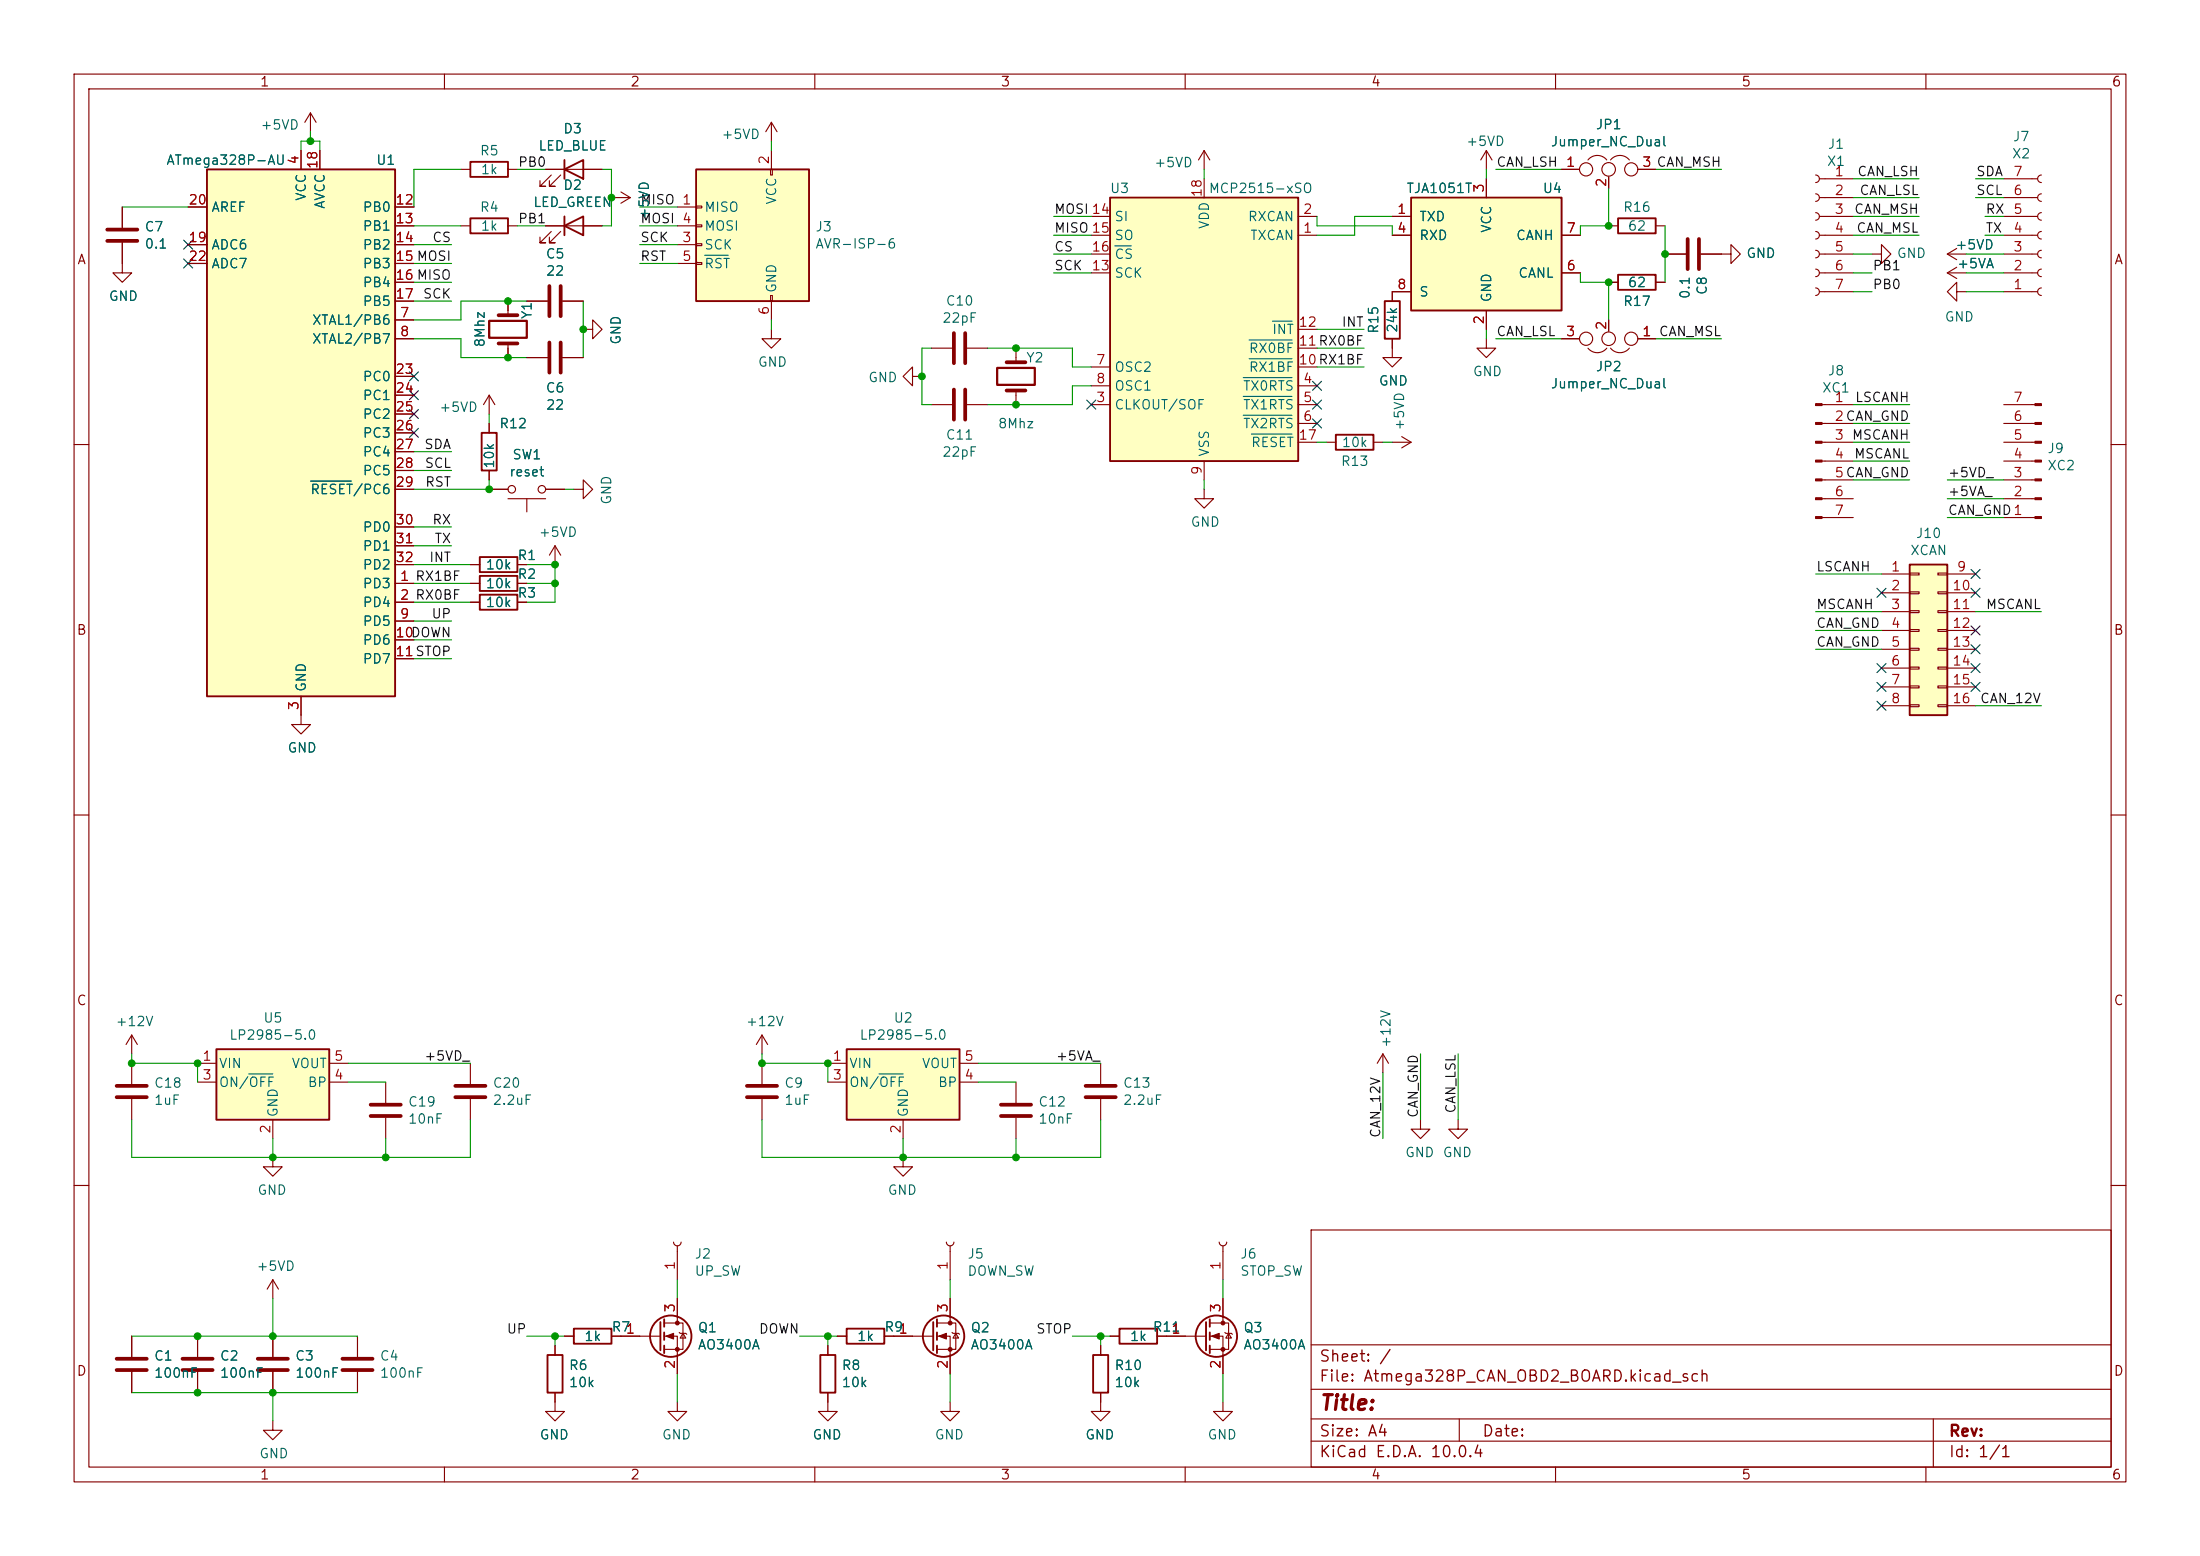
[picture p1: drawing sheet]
EESchema Schematic File Version 4
EELAYER 30 0
EELAYER END
$Descr A4 11693 8268
encoding utf-8
Sheet 1 1
Title ""
Date ""
Rev ""
Comp ""
Comment1 ""
Comment2 ""
Comment3 ""
Comment4 ""
$EndDescr
$Comp
L Device:LED D2
U 1 1
P 3050 1200
F 0 "D2" H 3043 1417 50  0000 C CNN
F 1 "LED_GREEN" H 3043 1326 50  0000 C CNN
F 2 "LED_SMD:LED_1206_3216Metric_Pad1.42x1.75mm_HandSolder" H 3050 1200 50  0001 C CNN
F 3 "~" H 3050 1200 50  0001 C CNN
	1    3050 1200
	1    0    0    -1  
$EndComp
$Comp
L Device:R R5
U 1 1
P 2600 900
F 0 "R5" V 2500 900 50  0000 C CNN
F 1 "1k" V 2600 900 50  0000 C CNN
F 2 "Resistor_SMD:R_1206_3216Metric_Pad1.30x1.75mm_HandSolder" V 2530 900 50  0001 C CNN
F 3 "~" H 2600 900 50  0001 C CNN
	1    2600 900 
	0    1    1    0   
$EndComp
$Comp
L Device:LED D3
U 1 1
P 3050 900
F 0 "D3" H 3043 1117 50  0000 C CNN
F 1 "LED_BLUE" H 3043 1026 50  0000 C CNN
F 2 "LED_SMD:LED_1206_3216Metric_Pad1.42x1.75mm_HandSolder" H 3050 900 50  0001 C CNN
F 3 "~" H 3050 900 50  0001 C CNN
	1    3050 900 
	1    0    0    -1  
$EndComp
$Comp
L Device:Crystal Y1
U 1 1
P 2700 1750
F 0 "Y1" H 2800 1650 50  0000 C CNN
F 1 "8Mhz" H 2700 1900 50  0000 C CNN
F 2 "Crystal:Crystal_SMD_5032-2Pin_5.0x3.2mm_HandSoldering" H 2700 1750 50  0001 C CNN
F 3 "~" H 2700 1750 50  0001 C CNN
	1    2700 1750
	0    -1   -1   0   
$EndComp
$Comp
L Regulator_Linear:LP2985-5.0 U5
U 1 1
P 1450 5750
F 0 "U5" H 1450 6092 50  0000 C CNN
F 1 "LP2985-5.0" H 1450 6001 50  0000 C CNN
F 2 "Package_TO_SOT_SMD:SOT-23-5" H 1450 6075 50  0001 C CNN
F 3 "http://www.ti.com/lit/ds/symlink/lp2985.pdf" H 1450 5750 50  0001 C CNN
	1    1450 5750
	1    0    0    -1  
$EndComp
$Comp
L Device:C C20
U 1 1
P 2500 5800
F 0 "C20" H 2615 5846 50  0000 L CNN
F 1 "2.2uF" H 2615 5755 50  0000 L CNN
F 2 "Capacitor_SMD:C_1206_3216Metric_Pad1.33x1.80mm_HandSolder" H 2538 5650 50  0001 C CNN
F 3 "~" H 2500 5800 50  0001 C CNN
	1    2500 5800
	1    0    0    -1  
$EndComp
Wire Wire Line
	1450 6050 1450 6150
Connection ~ 1450 6150
$Comp
L Device:C C18
U 1 1
P 700 5800
F 0 "C18" H 815 5846 50  0000 L CNN
F 1 "1uF" H 815 5755 50  0000 L CNN
F 2 "Capacitor_SMD:C_1206_3216Metric_Pad1.33x1.80mm_HandSolder" H 738 5650 50  0001 C CNN
F 3 "~" H 700 5800 50  0001 C CNN
	1    700  5800
	1    0    0    -1  
$EndComp
Wire Wire Line
	700  5600 700  5650
Wire Wire Line
	700  5650 1050 5650
Connection ~ 700  5650
Wire Wire Line
	700  5950 700  6150
Wire Wire Line
	700  6150 1450 6150
Wire Wire Line
	1050 5750 1050 5650
Connection ~ 1050 5650
$Comp
L Device:C C19
U 1 1
P 2050 5900
F 0 "C19" H 2165 5946 50  0000 L CNN
F 1 "10nF" H 2165 5855 50  0000 L CNN
F 2 "Capacitor_SMD:C_1206_3216Metric_Pad1.33x1.80mm_HandSolder" H 2088 5750 50  0001 C CNN
F 3 "~" H 2050 5900 50  0001 C CNN
	1    2050 5900
	1    0    0    -1  
$EndComp
Wire Wire Line
	1850 5650 2500 5650
Wire Wire Line
	1850 5750 2050 5750
Wire Wire Line
	1450 6150 2050 6150
Wire Wire Line
	2050 6150 2050 6050
Wire Wire Line
	2500 5950 2500 6150
Wire Wire Line
	2500 6150 2050 6150
Connection ~ 2050 6150
$Comp
L Interface_CAN_LIN:MCP2515-xSO U3
U 1 1
P 6400 1750
F 0 "U3" H 5950 2500 50  0000 C CNN
F 1 "MCP2515-xSO" H 6700 2500 50  0000 C CNN
F 2 "Package_SO:SOIC-18W_7.5x11.6mm_P1.27mm" H 6400 850 50  0001 C CIN
F 3 "http://ww1.microchip.com/downloads/en/DeviceDoc/21801e.pdf" H 6500 950 50  0001 C CNN
	1    6400 1750
	1    0    0    -1  
$EndComp
Wire Wire Line
	1900 7100 1450 7100
Wire Wire Line
	1450 7400 1900 7400
Connection ~ 1450 7400
Wire Wire Line
	1450 7400 1450 7550
Connection ~ 1050 7400
Wire Wire Line
	1050 7400 1450 7400
Wire Wire Line
	700  7400 1050 7400
Connection ~ 1050 7100
Wire Wire Line
	1050 7100 700  7100
Connection ~ 1450 7100
Wire Wire Line
	1450 7100 1050 7100
$Comp
L Device:C C4
U 1 1
P 1900 7250
F 0 "C4" H 2015 7296 50  0000 L CNN
F 1 "100nF" H 2015 7205 50  0000 L CNN
F 2 "Capacitor_SMD:C_1206_3216Metric_Pad1.33x1.80mm_HandSolder" H 1938 7100 50  0001 C CNN
F 3 "~" H 1900 7250 50  0001 C CNN
	1    1900 7250
	1    0    0    -1  
$EndComp
$Comp
L Device:C C3
U 1 1
P 1450 7250
F 0 "C3" H 1565 7296 50  0000 L CNN
F 1 "100nF" H 1565 7205 50  0000 L CNN
F 2 "Capacitor_SMD:C_1206_3216Metric_Pad1.33x1.80mm_HandSolder" H 1488 7100 50  0001 C CNN
F 3 "~" H 1450 7250 50  0001 C CNN
	1    1450 7250
	1    0    0    -1  
$EndComp
$Comp
L Device:C C2
U 1 1
P 1050 7250
F 0 "C2" H 1165 7296 50  0000 L CNN
F 1 "100nF" H 1165 7205 50  0000 L CNN
F 2 "Capacitor_SMD:C_1206_3216Metric_Pad1.33x1.80mm_HandSolder" H 1088 7100 50  0001 C CNN
F 3 "~" H 1050 7250 50  0001 C CNN
	1    1050 7250
	1    0    0    -1  
$EndComp
$Comp
L Device:C C1
U 1 1
P 700 7250
F 0 "C1" H 815 7296 50  0000 L CNN
F 1 "100nF" H 815 7205 50  0000 L CNN
F 2 "Capacitor_SMD:C_1206_3216Metric_Pad1.33x1.80mm_HandSolder" H 738 7100 50  0001 C CNN
F 3 "~" H 700 7250 50  0001 C CNN
	1    700  7250
	1    0    0    -1  
$EndComp
Wire Wire Line
	1450 6900 1450 7100
$Comp
L power:GND #PWR0102
U 1 1
P 1450 7550
F 0 "#PWR0102" H 1450 7300 50  0001 C CNN
F 1 "GND" H 1455 7377 50  0000 C CNN
F 2 "" H 1450 7550 50  0001 C CNN
F 3 "" H 1450 7550 50  0001 C CNN
	1    1450 7550
	1    0    0    -1  
$EndComp
Wire Wire Line
	10000 3050 9650 3050
Text Label 9650 3050 0    50   ~ 0
LSCANH
Wire Wire Line
	10000 3250 9650 3250
Text Label 9650 3250 0    50   ~ 0
MSCANH
Text Label 9650 3350 0    50   ~ 0
CAN_GND
Text Label 9650 3450 0    50   ~ 0
CAN_GND
Text Label 10850 3250 2    50   ~ 0
MSCANL
Text Label 10850 3750 2    50   ~ 0
CAN_12V
$Comp
L Connector_Generic:Conn_02x08_Top_Bottom J10
U 1 1
P 10200 3350
F 0 "J10" H 10250 3867 50  0000 C CNN
F 1 "XCAN" H 10250 3776 50  0000 C CNN
F 2 "Connectors:OBDII" H 10200 3350 50  0001 C CNN
F 3 "~" H 10200 3350 50  0001 C CNN
	1    10200 3350
	1    0    0    -1  
$EndComp
Wire Wire Line
	9650 3350 10000 3350
Wire Wire Line
	9650 3450 10000 3450
Wire Wire Line
	10850 3250 10500 3250
Wire Wire Line
	10850 3750 10500 3750
NoConn ~ 10500 3150
NoConn ~ 10500 3050
NoConn ~ 10000 3150
NoConn ~ 10000 3550
NoConn ~ 10000 3650
NoConn ~ 10000 3750
NoConn ~ 10500 3650
NoConn ~ 10500 3550
NoConn ~ 10500 3450
NoConn ~ 10500 3350
$Comp
L Device:Jumper_NC_Dual JP1
U 1 1
P 8550 900
F 0 "JP1" H 8550 1139 50  0000 C CNN
F 1 "Jumper_NC_Dual" H 8550 1048 50  0000 C CNN
F 2 "Jumper:SolderJumper-3_P2.0mm_Open_TrianglePad1.0x1.5mm_NumberLabels" H 8550 900 50  0001 C CNN
F 3 "~" H 8550 900 50  0001 C CNN
	1    8550 900 
	1    0    0    -1  
$EndComp
Text Label 7950 900  0    50   ~ 0
CAN_LSH
Wire Wire Line
	7950 900  8300 900 
Text Label 9150 900  2    50   ~ 0
CAN_MSH
Wire Wire Line
	9150 900  8800 900 
Wire Wire Line
	7950 1800 8300 1800
Text Label 9150 1800 2    50   ~ 0
CAN_MSL
Wire Wire Line
	9150 1800 8800 1800
$Comp
L Device:Jumper_NC_Dual JP2
U 1 1
P 8550 1800
F 0 "JP2" H 8550 1947 50  0000 C CNN
F 1 "Jumper_NC_Dual" H 8550 2038 50  0000 C CNN
F 2 "Jumper:SolderJumper-3_P2.0mm_Open_TrianglePad1.0x1.5mm_NumberLabels" H 8550 1800 50  0001 C CNN
F 3 "~" H 8550 1800 50  0001 C CNN
	1    8550 1800
	-1   0    0    1   
$EndComp
Text Label 7950 1800 0    50   ~ 0
CAN_LSL
Wire Wire Line
	5700 2150 5700 2050
Wire Wire Line
	5700 2050 5800 2050
$Comp
L Device:C C11
U 1 1
P 5100 2150
F 0 "C11" V 4940 2150 50  0000 C CNN
F 1 "22pF" V 4849 2150 50  0000 C CNN
F 2 "Capacitor_SMD:C_0805_2012Metric_Pad1.18x1.45mm_HandSolder" H 5138 2000 50  0001 C CNN
F 3 "~" H 5100 2150 50  0001 C CNN
	1    5100 2150
	0    -1   -1   0   
$EndComp
$Comp
L Device:C C10
U 1 1
P 5100 1850
F 0 "C10" V 5352 1850 50  0000 C CNN
F 1 "22pF" V 5261 1850 50  0000 C CNN
F 2 "Capacitor_SMD:C_0805_2012Metric_Pad1.18x1.45mm_HandSolder" H 5138 1700 50  0001 C CNN
F 3 "~" H 5100 1850 50  0001 C CNN
	1    5100 1850
	0    -1   -1   0   
$EndComp
$Comp
L power:GND #PWR0103
U 1 1
P 4900 2000
F 0 "#PWR0103" H 4900 1750 50  0001 C CNN
F 1 "GND" V 4905 1872 50  0000 R CNN
F 2 "" H 4900 2000 50  0001 C CNN
F 3 "" H 4900 2000 50  0001 C CNN
	1    4900 2000
	0    1    1    0   
$EndComp
Wire Wire Line
	4950 1850 4900 1850
Wire Wire Line
	4900 1850 4900 2000
Wire Wire Line
	4900 2000 4900 2150
Wire Wire Line
	4900 2150 4950 2150
Connection ~ 4900 2000
Wire Wire Line
	7400 1150 7200 1150
Wire Wire Line
	7200 1150 7200 1250
Wire Wire Line
	7200 1250 7000 1250
Wire Wire Line
	7400 1250 7400 1200
Wire Wire Line
	7400 1200 7000 1200
Wire Wire Line
	7000 1200 7000 1150
$Comp
L power:GND #PWR0104
U 1 1
P 7900 1800
F 0 "#PWR0104" H 7900 1550 50  0001 C CNN
F 1 "GND" H 7905 1627 50  0000 C CNN
F 2 "" H 7900 1800 50  0001 C CNN
F 3 "" H 7900 1800 50  0001 C CNN
	1    7900 1800
	1    0    0    -1  
$EndComp
Wire Wire Line
	7900 1750 7900 1800
$Comp
L power:GND #PWR0105
U 1 1
P 7400 1850
F 0 "#PWR0105" H 7400 1600 50  0001 C CNN
F 1 "GND" H 7405 1677 50  0000 C CNN
F 2 "" H 7400 1850 50  0001 C CNN
F 3 "" H 7400 1850 50  0001 C CNN
	1    7400 1850
	1    0    0    -1  
$EndComp
$Comp
L power:GND #PWR0106
U 1 1
P 6400 2600
F 0 "#PWR0106" H 6400 2350 50  0001 C CNN
F 1 "GND" H 6405 2427 50  0000 C CNN
F 2 "" H 6400 2600 50  0001 C CNN
F 3 "" H 6400 2600 50  0001 C CNN
	1    6400 2600
	1    0    0    -1  
$EndComp
Wire Wire Line
	6400 2550 6400 2600
$Comp
L Device:R R13
U 1 1
P 7200 2350
F 0 "R13" V 7300 2350 50  0000 C CNN
F 1 "10k" V 7200 2350 50  0000 C CNN
F 2 "Resistor_SMD:R_1206_3216Metric_Pad1.30x1.75mm_HandSolder" V 7130 2350 50  0001 C CNN
F 3 "~" H 7200 2350 50  0001 C CNN
	1    7200 2350
	0    1    1    0   
$EndComp
Wire Wire Line
	7000 2350 7050 2350
Wire Wire Line
	7400 2350 7350 2350
Wire Wire Line
	6400 900  6400 950 
Text Label 7250 1750 2    50   ~ 0
INT
Wire Wire Line
	7250 1750 7000 1750
Text Label 7250 1850 2    50   ~ 0
RX0BF
Wire Wire Line
	7250 1850 7000 1850
Text Label 7250 1950 2    50   ~ 0
RX1BF
Wire Wire Line
	7250 1950 7000 1950
NoConn ~ 7000 2050
NoConn ~ 7000 2150
NoConn ~ 7000 2250
NoConn ~ 5800 2150
Text Label 5600 1350 0    50   ~ 0
CS
Text Label 5600 1250 0    50   ~ 0
MISO
Text Label 2400 1400 2    50   ~ 0
MOSI
Text Label 5600 1450 0    50   ~ 0
SCK
Wire Wire Line
	5600 1150 5800 1150
Wire Wire Line
	5600 1250 5800 1250
Wire Wire Line
	5600 1350 5800 1350
Wire Wire Line
	5600 1450 5800 1450
$Comp
L Device:C C5
U 1 1
P 2950 1600
F 0 "C5" V 2698 1600 50  0000 C CNN
F 1 "22" V 2789 1600 50  0000 C CNN
F 2 "Capacitor_SMD:C_0805_2012Metric_Pad1.18x1.45mm_HandSolder" H 2988 1450 50  0001 C CNN
F 3 "~" H 2950 1600 50  0001 C CNN
	1    2950 1600
	0    -1   1    0   
$EndComp
$Comp
L Device:C C6
U 1 1
P 2950 1900
F 0 "C6" V 3110 1900 50  0000 C CNN
F 1 "22" V 3201 1900 50  0000 C CNN
F 2 "Capacitor_SMD:C_0805_2012Metric_Pad1.18x1.45mm_HandSolder" H 2988 1750 50  0001 C CNN
F 3 "~" H 2950 1900 50  0001 C CNN
	1    2950 1900
	0    -1   1    0   
$EndComp
Wire Wire Line
	3100 1600 3100 1750
$Comp
L power:GND #PWR011
U 1 1
P 3100 1750
F 0 "#PWR011" H 3100 1500 50  0001 C CNN
F 1 "GND" H 3105 1577 50  0000 C CNN
F 2 "" H 3100 1750 50  0001 C CNN
F 3 "" H 3100 1750 50  0001 C CNN
	1    3100 1750
	0    -1   1    0   
$EndComp
Connection ~ 3100 1750
Wire Wire Line
	3100 1750 3100 1900
$Comp
L Switch:SW_Push SW1
U 1 1
P 2800 2600
F 0 "SW1" H 2800 2415 50  0000 C CNN
F 1 "reset" H 2800 2506 50  0000 C CNN
F 2 "Button_Switch_SMD:SW_SPST_B3U-1000P" H 2800 2800 50  0001 C CNN
F 3 "" H 2800 2800 50  0001 C CNN
	1    2800 2600
	1    0    0    1   
$EndComp
$Comp
L power:GND #PWR010
U 1 1
P 3050 2600
F 0 "#PWR010" H 3050 2350 50  0001 C CNN
F 1 "GND" H 3055 2427 50  0000 C CNN
F 2 "" H 3050 2600 50  0001 C CNN
F 3 "" H 3050 2600 50  0001 C CNN
	1    3050 2600
	0    -1   1    0   
$EndComp
Wire Wire Line
	2600 2550 2600 2600
$Comp
L Device:R R12
U 1 1
P 2600 2400
F 0 "R12" H 2550 2550 50  0000 R CNN
F 1 "10k" V 2600 2450 50  0000 R CNN
F 2 "Resistor_SMD:R_1206_3216Metric_Pad1.30x1.75mm_HandSolder" V 2530 2400 50  0001 C CNN
F 3 "~" H 2600 2400 50  0001 C CNN
	1    2600 2400
	-1   0    0    -1  
$EndComp
Wire Wire Line
	3000 2600 3050 2600
Wire Wire Line
	2600 2200 2600 2250
$Comp
L Device:C C7
U 1 1
P 650 1250
F 0 "C7" H 765 1296 50  0000 L CNN
F 1 "0.1" H 765 1205 50  0000 L CNN
F 2 "Capacitor_SMD:C_1206_3216Metric_Pad1.33x1.80mm_HandSolder" H 688 1100 50  0001 C CNN
F 3 "~" H 650 1250 50  0001 C CNN
	1    650  1250
	1    0    0    -1  
$EndComp
Wire Wire Line
	650  1100 1000 1100
$Comp
L power:GND #PWR012
U 1 1
P 650 1400
F 0 "#PWR012" H 650 1150 50  0001 C CNN
F 1 "GND" H 655 1227 50  0000 C CNN
F 2 "" H 650 1400 50  0001 C CNN
F 3 "" H 650 1400 50  0001 C CNN
	1    650  1400
	1    0    0    -1  
$EndComp
Text Label 2400 2600 2    50   ~ 0
RST
Connection ~ 2600 2600
Text Label 2400 2800 2    50   ~ 0
RX
Text Label 2400 2900 2    50   ~ 0
TX
Text Label 2400 2400 2    50   ~ 0
SDA
Text Label 2400 2500 2    50   ~ 0
SCL
Wire Wire Line
	2400 1400 2200 1400
Text Label 5600 1150 0    50   ~ 0
MOSI
Text Label 2400 1500 2    50   ~ 0
MISO
Wire Wire Line
	2400 1500 2200 1500
Text Label 2400 1600 2    50   ~ 0
SCK
Wire Wire Line
	2400 1600 2200 1600
Text Label 2400 3000 2    50   ~ 0
INT
Wire Wire Line
	2400 2900 2200 2900
Wire Wire Line
	2400 2800 2200 2800
Wire Wire Line
	2400 2500 2200 2500
Wire Wire Line
	2400 2400 2200 2400
$Comp
L Connector:AVR-ISP-6 J3
U 1 1
P 4000 1300
F 0 "J3" H 3670 1396 50  0000 R CNN
F 1 "AVR-ISP-6" H 3670 1305 50  0000 R CNN
F 2 "Connector_PinHeader_2.54mm:PinHeader_2x03_P2.54mm_Vertical" V 3750 1350 50  0001 C CNN
F 3 " ~" H 2725 750 50  0001 C CNN
	1    4000 1300
	-1   0    0    -1  
$EndComp
Wire Wire Line
	4100 750  4100 800 
$Comp
L power:GND #PWR0108
U 1 1
P 4100 1750
F 0 "#PWR0108" H 4100 1500 50  0001 C CNN
F 1 "GND" H 4105 1577 50  0000 C CNN
F 2 "" H 4100 1750 50  0001 C CNN
F 3 "" H 4100 1750 50  0001 C CNN
	1    4100 1750
	1    0    0    -1  
$EndComp
Wire Wire Line
	4100 1700 4100 1750
Text Label 3400 1200 0    50   ~ 0
MOSI
Wire Wire Line
	3400 1100 3600 1100
Text Label 3400 1100 0    50   ~ 0
MISO
Wire Wire Line
	3400 1200 3600 1200
Text Label 3400 1300 0    50   ~ 0
SCK
Wire Wire Line
	3400 1300 3600 1300
Text Label 3400 1400 0    50   ~ 0
RST
Wire Wire Line
	3400 1400 3600 1400
$Comp
L MCU_Microchip_ATmega:ATmega328P-AU U1
U 1 1
P 1600 2300
F 0 "U1" H 2050 3750 50  0000 C CNN
F 1 "ATmega328P-AU" H 1200 3750 50  0000 C CNN
F 2 "Package_QFP:TQFP-32_7x7mm_P0.8mm" H 1600 2300 50  0001 C CIN
F 3 "http://ww1.microchip.com/downloads/en/DeviceDoc/ATmega328_P%20AVR%20MCU%20with%20picoPower%20Technology%20Data%20Sheet%2040001984A.pdf" H 1600 2300 50  0001 C CNN
	1    1600 2300
	1    0    0    -1  
$EndComp
Wire Wire Line
	1700 750  1700 800 
Wire Wire Line
	1600 750  1600 800 
Text Label 2400 1300 2    50   ~ 0
CS
Wire Wire Line
	2400 1300 2200 1300
Wire Wire Line
	2700 1900 2800 1900
Wire Wire Line
	2700 1600 2800 1600
Wire Wire Line
	5250 2150 5400 2150
Wire Wire Line
	5250 1850 5400 1850
Wire Wire Line
	2700 1600 2450 1600
Wire Wire Line
	2450 1600 2450 1700
Wire Wire Line
	2450 1700 2200 1700
Connection ~ 2700 1600
Wire Wire Line
	2450 1800 2450 1900
Wire Wire Line
	2450 1900 2700 1900
Connection ~ 2700 1900
Wire Wire Line
	2200 1800 2450 1800
Text Label 2450 3200 2    50   ~ 0
RX0BF
Text Label 2450 3100 2    50   ~ 0
RX1BF
$Comp
L Device:R R2
U 1 1
P 2650 3100
F 0 "R2" V 2600 3250 50  0000 C CNN
F 1 "10k" V 2650 3100 50  0000 C CNN
F 2 "Resistor_SMD:R_1206_3216Metric_Pad1.30x1.75mm_HandSolder" V 2580 3100 50  0001 C CNN
F 3 "~" H 2650 3100 50  0001 C CNN
	1    2650 3100
	0    1    1    0   
$EndComp
$Comp
L Device:R R3
U 1 1
P 2650 3200
F 0 "R3" V 2600 3350 50  0000 C CNN
F 1 "10k" V 2650 3200 50  0000 C CNN
F 2 "Resistor_SMD:R_1206_3216Metric_Pad1.30x1.75mm_HandSolder" V 2580 3200 50  0001 C CNN
F 3 "~" H 2650 3200 50  0001 C CNN
	1    2650 3200
	0    1    1    0   
$EndComp
$Comp
L Device:R R1
U 1 1
P 2650 3000
F 0 "R1" V 2600 3150 50  0000 C CNN
F 1 "10k" V 2650 3000 50  0000 C CNN
F 2 "Resistor_SMD:R_1206_3216Metric_Pad1.30x1.75mm_HandSolder" V 2580 3000 50  0001 C CNN
F 3 "~" H 2650 3000 50  0001 C CNN
	1    2650 3000
	0    1    1    0   
$EndComp
$Comp
L Device:Crystal Y2
U 1 1
P 5400 2000
F 0 "Y2" V 5500 1900 50  0000 C CNN
F 1 "8Mhz" V 5150 2000 50  0000 C CNN
F 2 "Crystal:Crystal_SMD_5032-2Pin_5.0x3.2mm_HandSoldering" H 5400 2000 50  0001 C CNN
F 3 "~" H 5400 2000 50  0001 C CNN
	1    5400 2000
	0    -1   -1   0   
$EndComp
Connection ~ 5400 2150
Wire Wire Line
	5400 2150 5700 2150
Connection ~ 5400 1850
Wire Wire Line
	5400 1850 5700 1850
NoConn ~ 1000 1300
NoConn ~ 1000 1400
Text Label 2400 3300 2    50   ~ 0
UP
Text Label 2400 3400 2    50   ~ 0
DOWN
Wire Wire Line
	2400 3400 2200 3400
Wire Wire Line
	2400 3300 2200 3300
Wire Wire Line
	2200 3000 2500 3000
Wire Wire Line
	2200 3100 2500 3100
Wire Wire Line
	2200 3200 2500 3200
$Comp
L Transistor_FET:AO3400A Q1
U 1 1
P 3500 7100
F 0 "Q1" H 3705 7146 50  0000 L CNN
F 1 "AO3400A" H 3705 7055 50  0000 L CNN
F 2 "Package_TO_SOT_SMD:SOT-23" H 3700 7025 50  0001 L CIN
F 3 "http://www.aosmd.com/pdfs/datasheet/AO3400A.pdf" H 3500 7100 50  0001 L CNN
	1    3500 7100
	1    0    0    -1  
$EndComp
$Comp
L Device:R R7
U 1 1
P 3150 7100
F 0 "R7" V 3100 7250 50  0000 C CNN
F 1 "1k" V 3150 7100 50  0000 C CNN
F 2 "Resistor_SMD:R_1206_3216Metric_Pad1.30x1.75mm_HandSolder" V 3080 7100 50  0001 C CNN
F 3 "~" H 3150 7100 50  0001 C CNN
	1    3150 7100
	0    1    1    0   
$EndComp
$Comp
L power:GND #PWR0112
U 1 1
P 3600 7450
F 0 "#PWR0112" H 3600 7200 50  0001 C CNN
F 1 "GND" H 3605 7277 50  0000 C CNN
F 2 "" H 3600 7450 50  0001 C CNN
F 3 "" H 3600 7450 50  0001 C CNN
	1    3600 7450
	-1   0    0    -1  
$EndComp
Wire Wire Line
	3600 7300 3600 7450
Text Label 2400 3500 2    50   ~ 0
STOP
Wire Wire Line
	2400 3500 2200 3500
Text Label 2800 7100 2    50   ~ 0
UP
Wire Wire Line
	3600 6800 3600 6900
$Comp
L Transistor_FET:AO3400A Q3
U 1 1
P 6400 7100
F 0 "Q3" H 6605 7146 50  0000 L CNN
F 1 "AO3400A" H 6605 7055 50  0000 L CNN
F 2 "Package_TO_SOT_SMD:SOT-23" H 6600 7025 50  0001 L CIN
F 3 "http://www.aosmd.com/pdfs/datasheet/AO3400A.pdf" H 6400 7100 50  0001 L CNN
	1    6400 7100
	1    0    0    -1  
$EndComp
$Comp
L Device:R R11
U 1 1
P 6050 7100
F 0 "R11" V 6000 7250 50  0000 C CNN
F 1 "1k" V 6050 7100 50  0000 C CNN
F 2 "Resistor_SMD:R_1206_3216Metric_Pad1.30x1.75mm_HandSolder" V 5980 7100 50  0001 C CNN
F 3 "~" H 6050 7100 50  0001 C CNN
	1    6050 7100
	0    1    1    0   
$EndComp
$Comp
L power:GND #PWR0113
U 1 1
P 6500 7450
F 0 "#PWR0113" H 6500 7200 50  0001 C CNN
F 1 "GND" H 6505 7277 50  0000 C CNN
F 2 "" H 6500 7450 50  0001 C CNN
F 3 "" H 6500 7450 50  0001 C CNN
	1    6500 7450
	-1   0    0    -1  
$EndComp
Wire Wire Line
	6500 7300 6500 7450
Wire Wire Line
	6500 6800 6500 6900
$Comp
L Transistor_FET:AO3400A Q2
U 1 1
P 4950 7100
F 0 "Q2" H 5155 7146 50  0000 L CNN
F 1 "AO3400A" H 5155 7055 50  0000 L CNN
F 2 "Package_TO_SOT_SMD:SOT-23" H 5150 7025 50  0001 L CIN
F 3 "http://www.aosmd.com/pdfs/datasheet/AO3400A.pdf" H 4950 7100 50  0001 L CNN
	1    4950 7100
	1    0    0    -1  
$EndComp
$Comp
L Device:R R9
U 1 1
P 4600 7100
F 0 "R9" V 4550 7250 50  0000 C CNN
F 1 "1k" V 4600 7100 50  0000 C CNN
F 2 "Resistor_SMD:R_1206_3216Metric_Pad1.30x1.75mm_HandSolder" V 4530 7100 50  0001 C CNN
F 3 "~" H 4600 7100 50  0001 C CNN
	1    4600 7100
	0    1    1    0   
$EndComp
$Comp
L power:GND #PWR0114
U 1 1
P 5050 7450
F 0 "#PWR0114" H 5050 7200 50  0001 C CNN
F 1 "GND" H 5055 7277 50  0000 C CNN
F 2 "" H 5050 7450 50  0001 C CNN
F 3 "" H 5050 7450 50  0001 C CNN
	1    5050 7450
	-1   0    0    -1  
$EndComp
Wire Wire Line
	5050 7300 5050 7450
Wire Wire Line
	5050 6800 5050 6900
Text Label 4250 7100 2    50   ~ 0
DOWN
Text Label 5700 7100 2    50   ~ 0
STOP
Wire Wire Line
	2200 2600 2600 2600
$Comp
L Connector:Conn_01x01_Female J2
U 1 1
P 3600 6600
F 0 "J2" V 3538 6512 50  0000 R CNN
F 1 "UP_SW" V 3447 6512 50  0000 R CNN
F 2 "TestPoint:TestPoint_Keystone_5019_Minature" H 3600 6600 50  0001 C CNN
F 3 "~" H 3600 6600 50  0001 C CNN
	1    3600 6600
	0    -1   -1   0   
$EndComp
$Comp
L Connector:Conn_01x01_Female J5
U 1 1
P 5050 6600
F 0 "J5" V 4988 6512 50  0000 R CNN
F 1 "DOWN_SW" V 4897 6512 50  0000 R CNN
F 2 "TestPoint:TestPoint_Keystone_5019_Minature" H 5050 6600 50  0001 C CNN
F 3 "~" H 5050 6600 50  0001 C CNN
	1    5050 6600
	0    -1   -1   0   
$EndComp
$Comp
L Connector:Conn_01x01_Female J6
U 1 1
P 6500 6600
F 0 "J6" V 6438 6512 50  0000 R CNN
F 1 "STOP_SW" V 6347 6512 50  0000 R CNN
F 2 "TestPoint:TestPoint_Keystone_5019_Minature" H 6500 6600 50  0001 C CNN
F 3 "~" H 6500 6600 50  0001 C CNN
	1    6500 6600
	0    -1   -1   0   
$EndComp
Wire Wire Line
	2800 7100 2950 7100
Wire Wire Line
	5700 7100 5850 7100
$Comp
L Device:R R6
U 1 1
P 2950 7300
F 0 "R6" H 2880 7346 50  0000 R CNN
F 1 "10k" H 2880 7255 50  0000 R CNN
F 2 "Resistor_SMD:R_1206_3216Metric_Pad1.30x1.75mm_HandSolder" V 2880 7300 50  0001 C CNN
F 3 "~" H 2950 7300 50  0001 C CNN
	1    2950 7300
	-1   0    0    -1  
$EndComp
Wire Wire Line
	2950 7150 2950 7100
Connection ~ 2950 7100
Wire Wire Line
	2950 7100 3000 7100
$Comp
L power:GND #PWR0115
U 1 1
P 2950 7450
F 0 "#PWR0115" H 2950 7200 50  0001 C CNN
F 1 "GND" H 2955 7277 50  0000 C CNN
F 2 "" H 2950 7450 50  0001 C CNN
F 3 "" H 2950 7450 50  0001 C CNN
	1    2950 7450
	-1   0    0    -1  
$EndComp
Wire Wire Line
	4250 7100 4400 7100
$Comp
L Device:R R8
U 1 1
P 4400 7300
F 0 "R8" H 4330 7346 50  0000 R CNN
F 1 "10k" H 4330 7255 50  0000 R CNN
F 2 "Resistor_SMD:R_1206_3216Metric_Pad1.30x1.75mm_HandSolder" V 4330 7300 50  0001 C CNN
F 3 "~" H 4400 7300 50  0001 C CNN
	1    4400 7300
	-1   0    0    -1  
$EndComp
Wire Wire Line
	4400 7150 4400 7100
$Comp
L power:GND #PWR0116
U 1 1
P 4400 7450
F 0 "#PWR0116" H 4400 7200 50  0001 C CNN
F 1 "GND" H 4405 7277 50  0000 C CNN
F 2 "" H 4400 7450 50  0001 C CNN
F 3 "" H 4400 7450 50  0001 C CNN
	1    4400 7450
	-1   0    0    -1  
$EndComp
Connection ~ 4400 7100
Wire Wire Line
	4400 7100 4450 7100
$Comp
L Device:R R10
U 1 1
P 5850 7300
F 0 "R10" H 5780 7346 50  0000 R CNN
F 1 "10k" H 5780 7255 50  0000 R CNN
F 2 "Resistor_SMD:R_1206_3216Metric_Pad1.30x1.75mm_HandSolder" V 5780 7300 50  0001 C CNN
F 3 "~" H 5850 7300 50  0001 C CNN
	1    5850 7300
	-1   0    0    -1  
$EndComp
Wire Wire Line
	5850 7150 5850 7100
$Comp
L power:GND #PWR0117
U 1 1
P 5850 7450
F 0 "#PWR0117" H 5850 7200 50  0001 C CNN
F 1 "GND" H 5855 7277 50  0000 C CNN
F 2 "" H 5850 7450 50  0001 C CNN
F 3 "" H 5850 7450 50  0001 C CNN
	1    5850 7450
	-1   0    0    -1  
$EndComp
Connection ~ 5850 7100
Wire Wire Line
	5850 7100 5900 7100
NoConn ~ 2200 2000
NoConn ~ 2200 2100
NoConn ~ 2200 2200
NoConn ~ 2200 2300
Wire Wire Line
	5800 1950 5700 1950
Wire Wire Line
	5700 1950 5700 1850
Text Label 10550 1150 0    50   ~ 0
RX
Text Label 10550 1250 0    50   ~ 0
TX
Wire Wire Line
	10550 1150 10650 1150
Wire Wire Line
	10550 1250 10650 1250
$Comp
L power:+12V #PWR0120
U 1 1
P 700 5600
F 0 "#PWR0120" H 700 5450 50  0001 C CNN
F 1 "+12V" H 715 5773 50  0000 C CNN
F 2 "" H 700 5600 50  0001 C CNN
F 3 "" H 700 5600 50  0001 C CNN
	1    700  5600
	1    0    0    -1  
$EndComp
$Comp
L power:GND #PWR015
U 1 1
P 1600 3800
F 0 "#PWR015" H 1600 3550 50  0001 C CNN
F 1 "GND" H 1605 3627 50  0000 C CNN
F 2 "" H 1600 3800 50  0001 C CNN
F 3 "" H 1600 3800 50  0001 C CNN
	1    1600 3800
	1    0    0    -1  
$EndComp
Wire Wire Line
	2450 900  2200 900 
Wire Wire Line
	2200 900  2200 1100
Wire Wire Line
	2450 1200 2200 1200
Wire Wire Line
	3250 900  3200 900 
Wire Wire Line
	3250 1200 3200 1200
$Comp
L Device:R R4
U 1 1
P 2600 1200
F 0 "R4" V 2500 1200 50  0000 C CNN
F 1 "1k" V 2600 1200 50  0000 C CNN
F 2 "Resistor_SMD:R_1206_3216Metric_Pad1.30x1.75mm_HandSolder" V 2530 1200 50  0001 C CNN
F 3 "~" H 2600 1200 50  0001 C CNN
	1    2600 1200
	0    1    1    0   
$EndComp
$Comp
L Regulator_Linear:LP2985-5.0 U2
U 1 1
P 4800 5750
F 0 "U2" H 4800 6092 50  0000 C CNN
F 1 "LP2985-5.0" H 4800 6001 50  0000 C CNN
F 2 "Package_TO_SOT_SMD:SOT-23-5" H 4800 6075 50  0001 C CNN
F 3 "http://www.ti.com/lit/ds/symlink/lp2985.pdf" H 4800 5750 50  0001 C CNN
	1    4800 5750
	1    0    0    -1  
$EndComp
$Comp
L Device:C C13
U 1 1
P 5850 5800
F 0 "C13" H 5965 5846 50  0000 L CNN
F 1 "2.2uF" H 5965 5755 50  0000 L CNN
F 2 "Capacitor_SMD:C_1206_3216Metric_Pad1.33x1.80mm_HandSolder" H 5888 5650 50  0001 C CNN
F 3 "~" H 5850 5800 50  0001 C CNN
	1    5850 5800
	1    0    0    -1  
$EndComp
Wire Wire Line
	4800 6050 4800 6150
Connection ~ 4800 6150
$Comp
L Device:C C9
U 1 1
P 4050 5800
F 0 "C9" H 4165 5846 50  0000 L CNN
F 1 "1uF" H 4165 5755 50  0000 L CNN
F 2 "Capacitor_SMD:C_1206_3216Metric_Pad1.33x1.80mm_HandSolder" H 4088 5650 50  0001 C CNN
F 3 "~" H 4050 5800 50  0001 C CNN
	1    4050 5800
	1    0    0    -1  
$EndComp
Wire Wire Line
	4050 5600 4050 5650
Wire Wire Line
	4050 5650 4400 5650
Connection ~ 4050 5650
Wire Wire Line
	4050 5950 4050 6150
Wire Wire Line
	4050 6150 4800 6150
Wire Wire Line
	4400 5750 4400 5650
Connection ~ 4400 5650
$Comp
L Device:C C12
U 1 1
P 5400 5900
F 0 "C12" H 5515 5946 50  0000 L CNN
F 1 "10nF" H 5515 5855 50  0000 L CNN
F 2 "Capacitor_SMD:C_1206_3216Metric_Pad1.33x1.80mm_HandSolder" H 5438 5750 50  0001 C CNN
F 3 "~" H 5400 5900 50  0001 C CNN
	1    5400 5900
	1    0    0    -1  
$EndComp
Wire Wire Line
	5200 5650 5850 5650
Wire Wire Line
	5200 5750 5400 5750
Wire Wire Line
	4800 6150 5400 6150
Wire Wire Line
	5400 6150 5400 6050
Wire Wire Line
	5850 5950 5850 6150
Wire Wire Line
	5850 6150 5400 6150
Connection ~ 5400 6150
$Comp
L power:+12V #PWR0122
U 1 1
P 4050 5600
F 0 "#PWR0122" H 4050 5450 50  0001 C CNN
F 1 "+12V" H 4065 5773 50  0000 C CNN
F 2 "" H 4050 5600 50  0001 C CNN
F 3 "" H 4050 5600 50  0001 C CNN
	1    4050 5600
	1    0    0    -1  
$EndComp
$Comp
L Connector:Conn_01x07_Female J7
U 1 1
P 10850 1250
F 0 "J7" H 10742 725 50  0000 C CNN
F 1 "X2" H 10742 816 50  0000 C CNN
F 2 "Connector_PinHeader_2.54mm:PinHeader_1x07_P2.54mm_Vertical" H 10850 1250 50  0001 C CNN
F 3 "~" H 10850 1250 50  0001 C CNN
	1    10850 1250
	1    0    0    1   
$EndComp
$Comp
L Connector:Conn_01x07_Female J1
U 1 1
P 9650 1250
F 0 "J1" H 9542 1735 50  0000 C CNN
F 1 "X1" H 9542 1644 50  0000 C CNN
F 2 "Connector_PinHeader_2.54mm:PinHeader_1x07_P2.54mm_Vertical" H 9650 1250 50  0001 C CNN
F 3 "~" H 9650 1250 50  0001 C CNN
	1    9650 1250
	-1   0    0    -1  
$EndComp
$Comp
L Connector:Conn_01x07_Male J9
U 1 1
P 10850 2450
F 0 "J9" H 10822 2382 50  0000 R CNN
F 1 "XC2" H 10822 2473 50  0000 R CNN
F 2 "Connector_PinSocket_2.54mm:PinSocket_1x07_P2.54mm_Vertical" H 10850 2450 50  0001 C CNN
F 3 "~" H 10850 2450 50  0001 C CNN
	1    10850 2450
	-1   0    0    1   
$EndComp
$Comp
L power:+12V #PWR0123
U 1 1
P 7350 5700
F 0 "#PWR0123" H 7350 5550 50  0001 C CNN
F 1 "+12V" V 7365 5828 50  0000 L CNN
F 2 "" H 7350 5700 50  0001 C CNN
F 3 "" H 7350 5700 50  0001 C CNN
	1    7350 5700
	1    0    0    -1  
$EndComp
Text Label 7350 6050 1    50   ~ 0
CAN_12V
Wire Wire Line
	7350 5700 7350 6050
Text Label 7550 5600 3    50   ~ 0
CAN_GND
$Comp
L power:GND #PWR0124
U 1 1
P 7550 5950
F 0 "#PWR0124" H 7550 5700 50  0001 C CNN
F 1 "GND" H 7555 5777 50  0000 C CNN
F 2 "" H 7550 5950 50  0001 C CNN
F 3 "" H 7550 5950 50  0001 C CNN
	1    7550 5950
	-1   0    0    -1  
$EndComp
Text Label 7750 5600 3    50   ~ 0
CAN_LSL
Wire Wire Line
	7550 5950 7550 5600
$Comp
L power:GND #PWR0125
U 1 1
P 7750 5950
F 0 "#PWR0125" H 7750 5700 50  0001 C CNN
F 1 "GND" H 7755 5777 50  0000 C CNN
F 2 "" H 7750 5950 50  0001 C CNN
F 3 "" H 7750 5950 50  0001 C CNN
	1    7750 5950
	-1   0    0    -1  
$EndComp
Wire Wire Line
	7750 5600 7750 5950
Text Label 10150 2150 2    50   ~ 0
LSCANH
Wire Wire Line
	10150 2150 9850 2150
Text Label 10150 2350 2    50   ~ 0
MSCANH
Wire Wire Line
	10150 2350 9850 2350
Wire Wire Line
	10150 2450 9850 2450
Text Label 10150 2250 2    50   ~ 0
CAN_GND
Text Label 10150 2450 2    50   ~ 0
MSCANL
Text Label 5850 5650 2    50   ~ 0
+5VA_
Text Label 2500 5650 2    50   ~ 0
+5VD_
Text Label 10350 2550 0    50   ~ 0
+5VD_
Wire Wire Line
	10350 2550 10650 2550
Text Label 10350 2650 0    50   ~ 0
+5VA_
Wire Wire Line
	10350 2650 10650 2650
$Comp
L power:+5VD #PWR0127
U 1 1
P 1650 700
F 0 "#PWR0127" H 1650 550 50  0001 C CNN
F 1 "+5VD" H 1592 737 50  0000 R CNN
F 2 "" H 1650 700 50  0001 C CNN
F 3 "" H 1650 700 50  0001 C CNN
	1    1650 700 
	1    0    0    -1  
$EndComp
$Comp
L power:+5VD #PWR0128
U 1 1
P 4100 750
F 0 "#PWR0128" H 4100 600 50  0001 C CNN
F 1 "+5VD" H 4042 787 50  0000 R CNN
F 2 "" H 4100 750 50  0001 C CNN
F 3 "" H 4100 750 50  0001 C CNN
	1    4100 750 
	1    0    0    -1  
$EndComp
$Comp
L power:+5VD #PWR0129
U 1 1
P 6400 900
F 0 "#PWR0129" H 6400 750 50  0001 C CNN
F 1 "+5VD" H 6342 937 50  0000 R CNN
F 2 "" H 6400 900 50  0001 C CNN
F 3 "" H 6400 900 50  0001 C CNN
	1    6400 900 
	1    0    0    -1  
$EndComp
$Comp
L power:+5VD #PWR0130
U 1 1
P 7900 900
F 0 "#PWR0130" H 7900 750 50  0001 C CNN
F 1 "+5VD" H 8000 1050 50  0000 R CNN
F 2 "" H 7900 900 50  0001 C CNN
F 3 "" H 7900 900 50  0001 C CNN
	1    7900 900 
	1    0    0    -1  
$EndComp
Wire Wire Line
	7900 900  7900 950 
$Comp
L power:GND #PWR0132
U 1 1
P 1450 6150
F 0 "#PWR0132" H 1450 5900 50  0001 C CNN
F 1 "GND" H 1455 5977 50  0000 C CNN
F 2 "" H 1450 6150 50  0001 C CNN
F 3 "" H 1450 6150 50  0001 C CNN
	1    1450 6150
	-1   0    0    -1  
$EndComp
$Comp
L power:GND #PWR0133
U 1 1
P 4800 6150
F 0 "#PWR0133" H 4800 5900 50  0001 C CNN
F 1 "GND" H 4805 5977 50  0000 C CNN
F 2 "" H 4800 6150 50  0001 C CNN
F 3 "" H 4800 6150 50  0001 C CNN
	1    4800 6150
	-1   0    0    -1  
$EndComp
Text Label 10200 950  2    50   ~ 0
CAN_LSH
Wire Wire Line
	10200 950  9850 950 
Text Label 10200 1150 2    50   ~ 0
CAN_MSH
Wire Wire Line
	10200 1150 9850 1150
Wire Wire Line
	10200 1250 9850 1250
Text Label 10200 1250 2    50   ~ 0
CAN_MSL
$Comp
L power:+5VD #PWR0137
U 1 1
P 10450 1350
F 0 "#PWR0137" H 10450 1200 50  0001 C CNN
F 1 "+5VD" V 10500 1200 50  0000 L CNN
F 2 "" H 10450 1350 50  0001 C CNN
F 3 "" H 10450 1350 50  0001 C CNN
	1    10450 1350
	0    -1   -1   0   
$EndComp
Wire Wire Line
	10450 1350 10650 1350
$Comp
L power:+5VA #PWR0138
U 1 1
P 10450 1450
F 0 "#PWR0138" H 10450 1300 50  0001 C CNN
F 1 "+5VA" V 10500 1400 50  0000 C CNN
F 2 "" H 10450 1450 50  0001 C CNN
F 3 "" H 10450 1450 50  0001 C CNN
	1    10450 1450
	0    -1   -1   0   
$EndComp
Wire Wire Line
	10450 1450 10650 1450
Wire Wire Line
	10150 2250 9850 2250
$Comp
L power:+5VD #PWR0101
U 1 1
P 1450 6900
F 0 "#PWR0101" H 1450 6750 50  0001 C CNN
F 1 "+5VD" H 1465 7073 50  0000 C CNN
F 2 "" H 1450 6900 50  0001 C CNN
F 3 "" H 1450 6900 50  0001 C CNN
	1    1450 6900
	1    0    0    -1  
$EndComp
$Comp
L power:+5VD #PWR0107
U 1 1
P 7400 2350
F 0 "#PWR0107" H 7400 2200 50  0001 C CNN
F 1 "+5VD" H 7342 2387 50  0000 R CNN
F 2 "" H 7400 2350 50  0001 C CNN
F 3 "" H 7400 2350 50  0001 C CNN
	1    7400 2350
	0    1    1    0   
$EndComp
$Comp
L power:+5VD #PWR0121
U 1 1
P 3250 1050
F 0 "#PWR0121" H 3250 900 50  0001 C CNN
F 1 "+5VD" H 3265 1223 50  0000 C CNN
F 2 "" H 3250 1050 50  0001 C CNN
F 3 "" H 3250 1050 50  0001 C CNN
	1    3250 1050
	0    1    1    0   
$EndComp
Wire Wire Line
	3250 900  3250 1050
Connection ~ 3250 1050
Wire Wire Line
	3250 1050 3250 1200
Wire Wire Line
	9850 1050 10200 1050
Text Label 10200 1050 2    50   ~ 0
CAN_LSL
$Comp
L Connector:Conn_01x07_Male J8
U 1 1
P 9650 2450
F 0 "J8" H 9758 2931 50  0000 C CNN
F 1 "XC1" H 9758 2840 50  0000 C CNN
F 2 "Connector_PinSocket_2.54mm:PinSocket_1x07_P2.54mm_Vertical" H 9650 2450 50  0001 C CNN
F 3 "~" H 9650 2450 50  0001 C CNN
	1    9650 2450
	1    0    0    -1  
$EndComp
$Comp
L power:+5VD #PWR0109
U 1 1
P 2950 3000
F 0 "#PWR0109" H 2950 2850 50  0001 C CNN
F 1 "+5VD" H 2965 3173 50  0000 C CNN
F 2 "" H 2950 3000 50  0001 C CNN
F 3 "" H 2950 3000 50  0001 C CNN
	1    2950 3000
	1    0    0    -1  
$EndComp
Wire Wire Line
	2800 3000 2950 3000
Wire Wire Line
	2950 3000 2950 3100
Wire Wire Line
	2800 3100 2950 3100
Connection ~ 2950 3000
Wire Wire Line
	2950 3100 2950 3200
Wire Wire Line
	2800 3200 2950 3200
Connection ~ 2950 3100
Wire Wire Line
	1700 750  1650 750 
Wire Wire Line
	1650 700  1650 750 
Connection ~ 1650 750 
Wire Wire Line
	1650 750  1600 750 
$Comp
L power:+5VD #PWR0110
U 1 1
P 2600 2200
F 0 "#PWR0110" H 2600 2050 50  0001 C CNN
F 1 "+5VD" H 2542 2237 50  0000 R CNN
F 2 "" H 2600 2200 50  0001 C CNN
F 3 "" H 2600 2200 50  0001 C CNN
	1    2600 2200
	1    0    0    -1  
$EndComp
$Comp
L power:GND #PWR0111
U 1 1
P 9950 1350
F 0 "#PWR0111" H 9950 1100 50  0001 C CNN
F 1 "GND" V 9955 1222 50  0000 R CNN
F 2 "" H 9950 1350 50  0001 C CNN
F 3 "" H 9950 1350 50  0001 C CNN
	1    9950 1350
	0    -1   -1   0   
$EndComp
Wire Wire Line
	9850 1350 9950 1350
Wire Wire Line
	9850 1450 9950 1450
Wire Wire Line
	9850 1550 9950 1550
$Comp
L power:GND #PWR0139
U 1 1
P 10450 1550
F 0 "#PWR0139" H 10450 1300 50  0001 C CNN
F 1 "GND" V 10583 1513 50  0000 C CNN
F 2 "" H 10450 1550 50  0001 C CNN
F 3 "" H 10450 1550 50  0001 C CNN
	1    10450 1550
	0    1    1    0   
$EndComp
Wire Wire Line
	10450 1550 10650 1550
Text Label 10150 2550 2    50   ~ 0
CAN_GND
Wire Wire Line
	10150 2550 9850 2550
Wire Wire Line
	10350 2750 10650 2750
$Comp
L Device:R R15
U 1 1
P 7400 1700
F 0 "R15" V 7500 1700 50  0000 C CNN
F 1 "24k" V 7400 1700 50  0000 C CNN
F 2 "Resistor_SMD:R_1206_3216Metric_Pad1.30x1.75mm_HandSolder" V 7330 1700 50  0001 C CNN
F 3 "~" H 7400 1700 50  0001 C CNN
	1    7400 1700
	-1   0    0    1   
$EndComp
$Comp
L Interface_CAN_LIN:TJA1051T U4
U 1 1
P 7900 1350
F 0 "U4" H 8250 1700 50  0000 C CNN
F 1 "TJA1051T" H 7650 1700 50  0000 C CNN
F 2 "Package_SO:SOIC-8_3.9x4.9mm_P1.27mm" H 7900 850 50  0001 C CIN
F 3 "http://www.nxp.com/documents/data_sheet/TJA1051.pdf" H 7900 1350 50  0001 C CNN
	1    7900 1350
	1    0    0    -1  
$EndComp
$Comp
L Device:C C8
U 1 1
P 9000 1350
F 0 "C8" H 9115 1396 50  0000 L CNN
F 1 "0.1" H 9115 1305 50  0000 L CNN
F 2 "Capacitor_SMD:C_1206_3216Metric_Pad1.33x1.80mm_HandSolder" H 9038 1200 50  0001 C CNN
F 3 "~" H 9000 1350 50  0001 C CNN
	1    9000 1350
	0    1    1    0   
$EndComp
$Comp
L power:GND #PWR0134
U 1 1
P 9150 1350
F 0 "#PWR0134" H 9150 1100 50  0001 C CNN
F 1 "GND" V 9155 1222 50  0000 R CNN
F 2 "" H 9150 1350 50  0001 C CNN
F 3 "" H 9150 1350 50  0001 C CNN
	1    9150 1350
	0    -1   -1   0   
$EndComp
Wire Wire Line
	8400 1500 8400 1450
Wire Wire Line
	8400 1200 8400 1250
$Comp
L Device:R R16
U 1 1
P 8700 1200
F 0 "R16" V 8600 1200 50  0000 C CNN
F 1 "62" V 8700 1200 50  0000 C CNN
F 2 "Resistor_SMD:R_1206_3216Metric_Pad1.30x1.75mm_HandSolder" V 8630 1200 50  0001 C CNN
F 3 "~" H 8700 1200 50  0001 C CNN
	1    8700 1200
	0    1    1    0   
$EndComp
$Comp
L Device:R R17
U 1 1
P 8700 1500
F 0 "R17" V 8800 1500 50  0000 C CNN
F 1 "62" V 8700 1500 50  0000 C CNN
F 2 "Resistor_SMD:R_1206_3216Metric_Pad1.30x1.75mm_HandSolder" V 8630 1500 50  0001 C CNN
F 3 "~" H 8700 1500 50  0001 C CNN
	1    8700 1500
	0    1    1    0   
$EndComp
Connection ~ 8550 1200
Connection ~ 8550 1500
Text Label 10350 2750 0    50   ~ 0
CAN_GND
Text Label 2750 900  0    50   ~ 0
PB0
Text Label 2750 1200 0    50   ~ 0
PB1
Wire Wire Line
	2900 900  2750 900 
Wire Wire Line
	2900 1200 2750 1200
Text Label 9950 1550 0    50   ~ 0
PB0
Text Label 9950 1450 0    50   ~ 0
PB1
Wire Wire Line
	8400 1200 8550 1200
Wire Wire Line
	8400 1500 8550 1500
Wire Wire Line
	8550 1000 8550 1200
Wire Wire Line
	8550 1500 8550 1700
Wire Wire Line
	8850 1200 8850 1350
Connection ~ 8850 1350
Wire Wire Line
	8850 1350 8850 1500
Text Label 10500 950  0    50   ~ 0
SDA
Text Label 10500 1050 0    50   ~ 0
SCL
Wire Wire Line
	10500 1050 10650 1050
Wire Wire Line
	10500 950  10650 950 
$EndSCHEMATC
